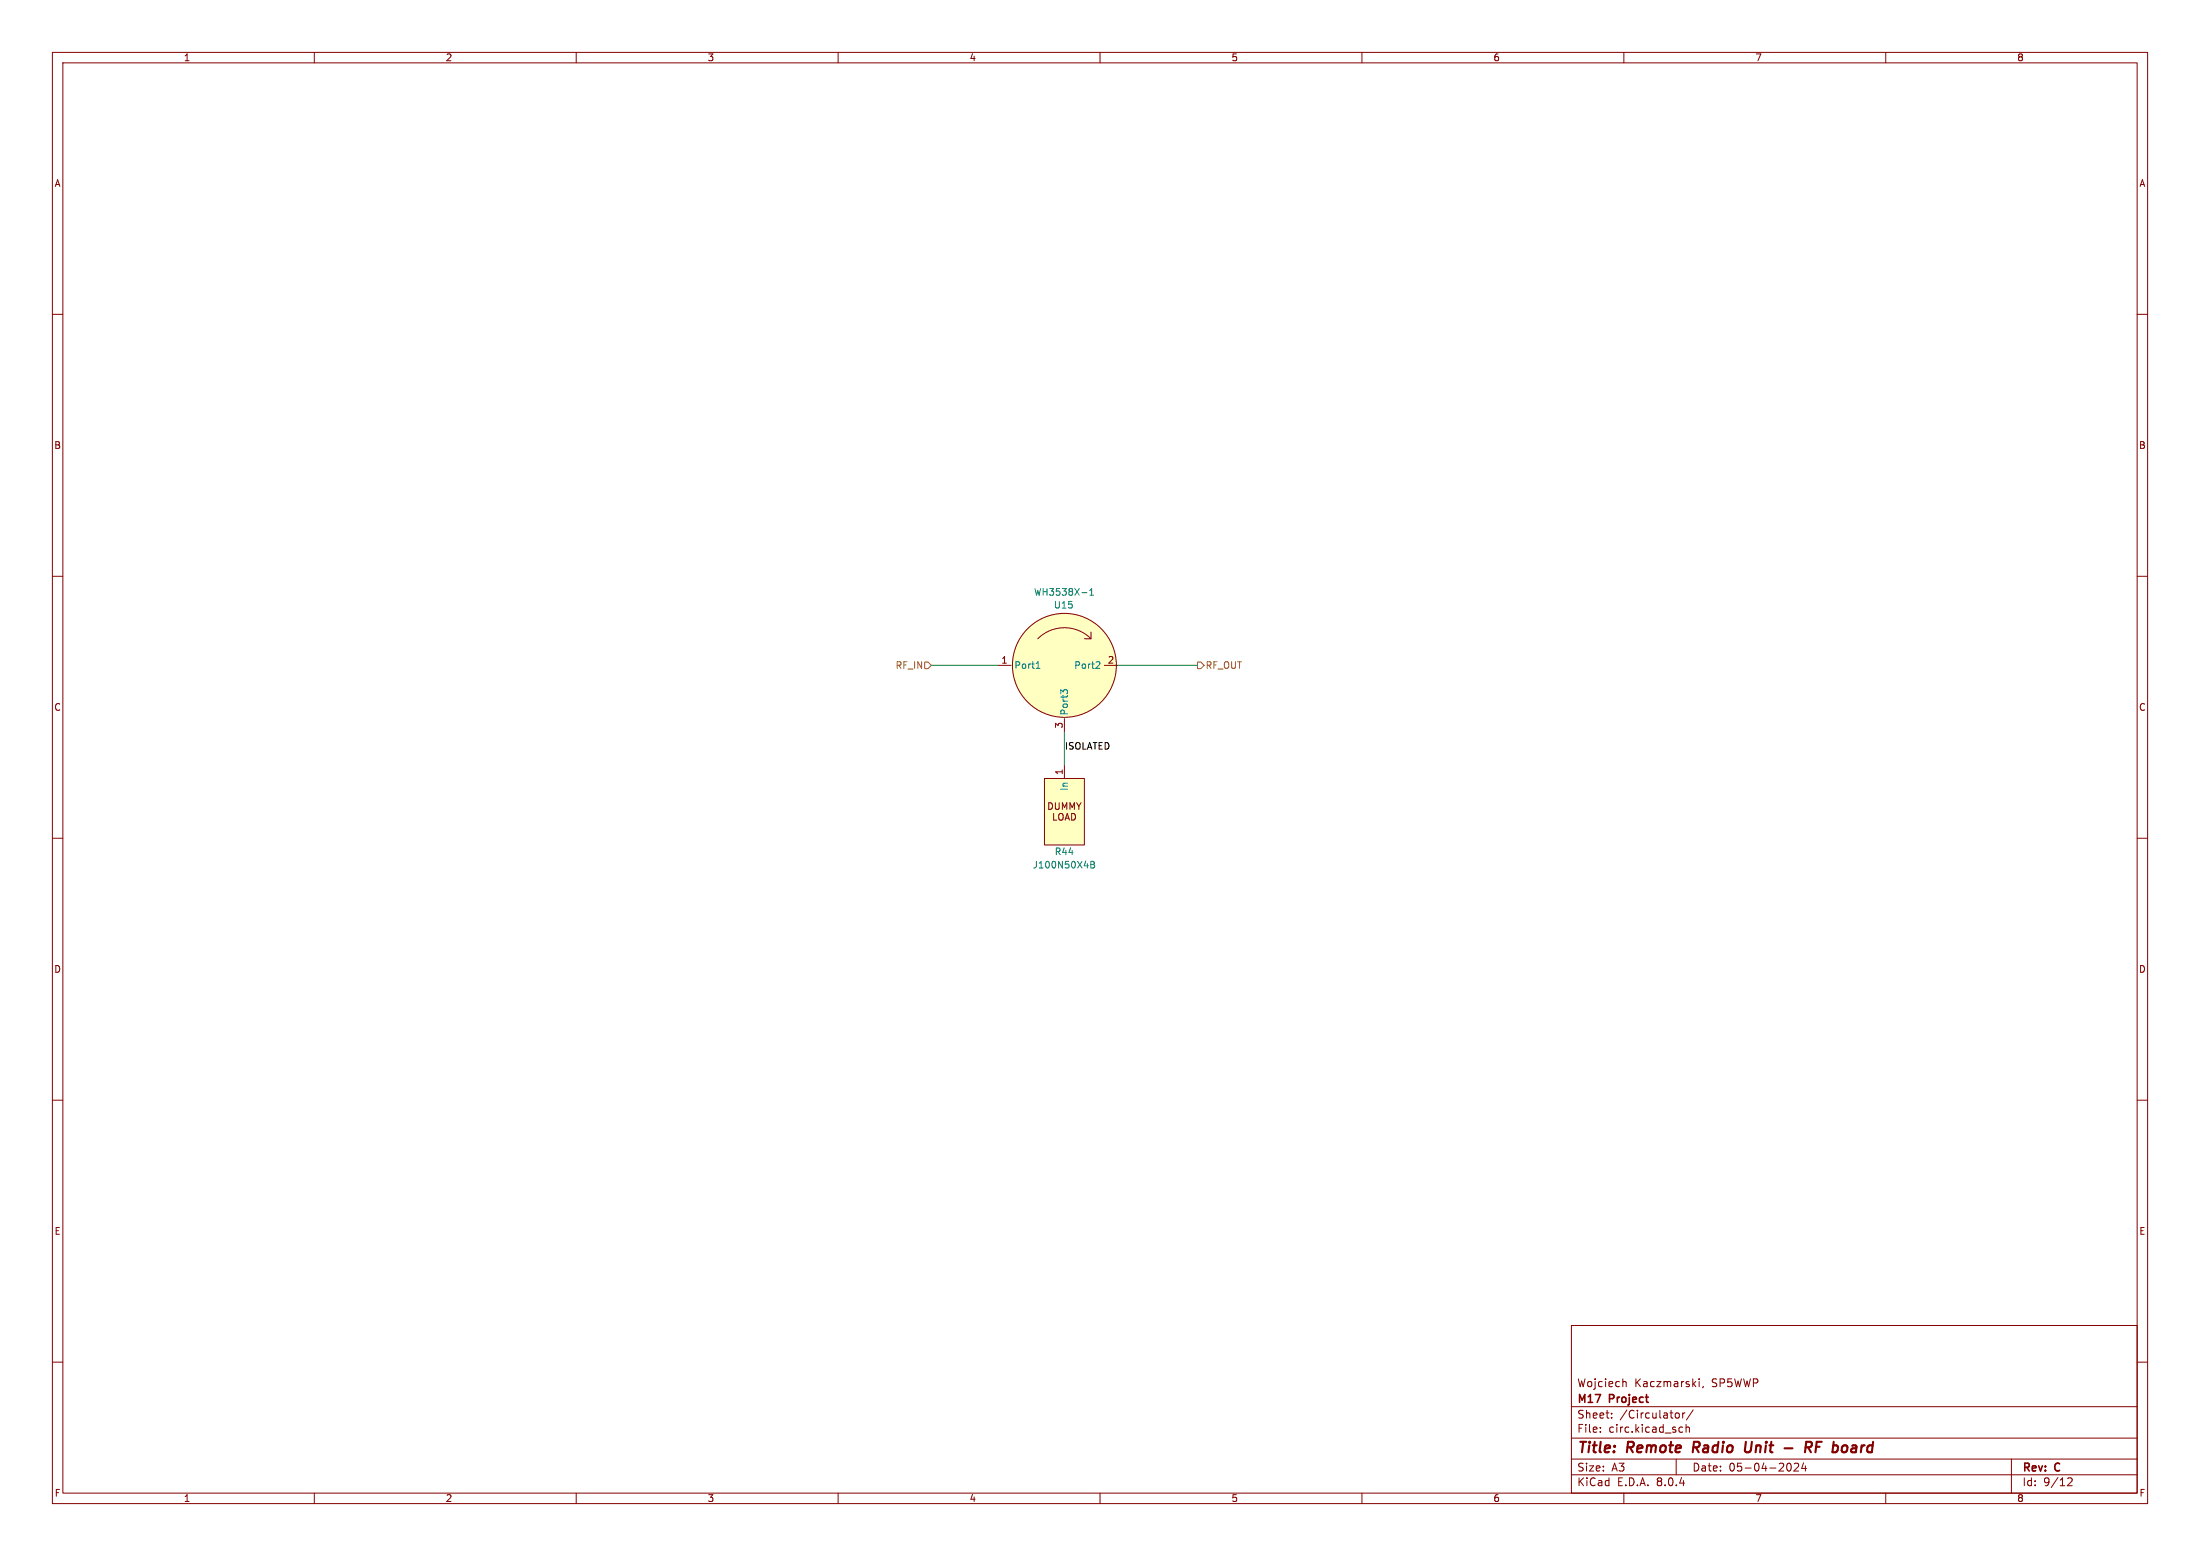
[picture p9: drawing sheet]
<svg xmlns="http://www.w3.org/2000/svg" width="420mm" height="297mm" viewBox="0 0 420 297" stroke-linecap="round" stroke-linejoin="round" font-family="sans-serif">
<g fill="none" stroke="#840000" stroke-width=".19">
<path d="M10 10h400v277h-400zM12 12h396v273h-396zM60 10v2M110 10v2M160 10v2M210 10v2M260 10v2M310 10v2M360 10v2M10 60h2M408 60h2M10 110h2"/>
<path d="M408 110h2M10 160h2M408 160h2M10 210h2M408 210h2M10 260h2M300 253h108v32h-108zM408 260h2M300 278.5h108M300 274.5h108M300 268.5h108M305.5 273.2v.2"/>
<path d="M305.5 272.5v.1M307.7 270.5v.2M307.7 269.8v.1M310 263.7h.2l.2 .2v.8M319.9 269.8l.4-.1 .3 .3-.2 .6h-.5M320 278.5v3M320.7 273.3h.5M320.7 272.5h.5M321.2 269.7v1M321.7 269.7l-.3 .1-.2 .2M321.9 272.5l.2-.1 .3 .1 .1 .9M321.9 271.9v1.5"/>
<path d="M323.2 269.1l-1.3 1.9M324.4 263.2v.1M324.4 263.7v1M325.2 264.6l-.2 .3M341.3 279.4l.1-.1a.8 .8 0 0 1 .6 .7 .8 .8 0 0 1-.6 .8l-.1-.1M342.5 279.4l.6-.1 .2 .1 .1 .3-1 1.1h1M344.3 279.2l-.4 1.1h1M344.7 279.8v1M384 278.5v6.5M60 285v2M110 285v2M160 285v2"/>
<path d="M210 285v2M260 285v2M300 281.5h108M310 285v2M360 285v2M394.7 282.2l.6-.1 .2 .1 .1 .3-.9 1.1h.9"/>
</g>
<path d="M323.4 275.2l-.3 2M333.3 275.2l-.2 1.6 .2 .3a.66 .66 0 0 0 .8-.1M340.7 276.4h1.5M344.7 276.3h.8a.55 .55 0 0 0 .4-.5 .55 .55 0 0 0-.3-.6h-.8l-.2 2M345.2 276.3l.5 .9M346.7 276.2h.7M347.8 275.2h-1l-.2 2" fill="none" stroke="#840000" stroke-width=".4"/>
<path d="M199.4 148.6h7.6v12.7h-7.6z" fill="#ffffc2"/>
<g fill="none" stroke="#840000" stroke-width=".19">
<path d="M190.5 127h2.5M198.1 121.9a7.2 7.2 0 0 1 10.2 0M203.2 137.2v2.5M208.3 120.7v1.2h-1.3M210.8 127h2.6M199.4 148.6h7.6v12.7h-7.6zM200.2 153.2a.64 .64 0 0 1 .7 .7 .64 .64 0 0 1-.7 .6zM201.1 155.3v1.2h.6M201.5 153.2v1.1l.2 .2 .4-.1 .1-.1v-1.1M202.3 155.3h.1a.43 .43 0 0 1 .6 .4v.4a.42 .42 0 0 1-.5 .5 .42 .42 0 0 1-.4-.5zM202.8 154.5v-1.3l.4 .9 .5-.9v1.3M203.2 146.1v2.5"/>
<path d="M203.3 156.5l.4-1.2 .5 1.2M203.4 156.2h.6M204.3 154.5v-1.3l.4 .9 .4-.9v1.3M204.6 155.3a.64 .64 0 0 1 .7 .6 .64 .64 0 0 1-.7 .6zM205.5 153.2l.5 .7M206 153.9v.6M206.4 153.2l-.4 .7"/>
<circle cx="203.2" cy="127" r="9.9"/>
</g>
<path d="M206.5 113.1h1M208 113.6h.8M208 112.7l.4-.4v1.3M197.8 127.6h.7M197.9 126.6l.3-.3v1.3M203 132.1l-.5-.4v.7M203 131.9l.2-.2h.3l.3 .2M209.7 126.3l.3 .3-.1 .3-.7 .7h.8M208.2 164.4h.5l.2 .3-.2 .3 .2 .1 .1 .3-.3 .3h-.5zM208.2 165h.5" fill="none" stroke="#008484" stroke-width=".19"/>
<circle cx="203.2" cy="127" r="9.9" fill="#ffffc2" stroke="#ffffc2" stroke-width=".19"/>
<path d="M176.5 126.4h.7l.6 .6-.6 .6h-.7zM228.6 126.4h.6l.7 .6-.7 .6h-.6z" fill="none" stroke="#848400" stroke-width=".19"/>
<path d="M177.8 127h12.7M203.2 139.7v6.4M213.4 127h15.2" fill="none" stroke="#008400" stroke-width=".19"/>
<g font-size="2.8" fill="#840000">
<text x="301" y="277.9">Title:</text>
<text x="310.6" y="277.9">Remote</text>
<text x="324" y="277.9">Radio</text>
<text x="334.7" y="277.9">Unit</text>
<text x="347.8" y="277.9">RF</text>
<text x="353.9" y="277.9">board</text>
</g>
<g font-size="2.1" fill="#840000">
<text x="301" y="268.2">M17</text>
<text x="301" y="265">Wojciech</text>
<text x="307.3" y="268.2">Project</text>
<text x="312" y="265">Kaczmarski,</text>
<text x="326.8" y="265">SP5WWP</text>
<text x="301" y="273.7">File:</text>
<text x="301" y="271">Sheet:</text>
<text x="307.1" y="273.7">circ.kicad_sch</text>
<text x="309.2" y="271">/Circulator/</text>
<text x="301" y="281.1">Size:</text>
<text x="307.6" y="281.1">A3</text>
<text x="323" y="281.1">Date:</text>
<text x="330" y="281.1">05-04-2024</text>
<text x="386" y="281.3">Rev:</text>
<text x="392.4" y="281.3">C</text>
<text x="301" y="283.9">KiCad</text>
<text x="308.7" y="283.9">E.D.A.</text>
<text x="316.3" y="283.9">8.0.4</text>
<text x="386" y="283.9">Id:</text>
<text x="390.1" y="283.9">9/12</text>
</g>
<g font-size="1.8" fill="#840000">
<text x="35" y="11.9">1</text>
<text x="85" y="11.9">2</text>
<text x="135" y="11.9">3</text>
<text x="185" y="11.9">4</text>
<text x="235" y="11.9">5</text>
<text x="285" y="11.9">6</text>
<text x="335" y="11.9">7</text>
<text x="385" y="11.9">8</text>
<text x="10.3" y="35.9">A</text>
<text x="408.3" y="35.9">A</text>
<text x="10.3" y="85.9">B</text>
<text x="408.2" y="85.9">B</text>
<text x="191.1" y="126.7">1</text>
<text x="211.4" y="126.7">2</text>
<text x="10.3" y="135.9">C</text>
<text x="408.2" y="135.9">C</text>
<text x="202.9" y="139.1" transform="rotate(-90 202.9 139.1)">3</text>
<text x="202.9" y="148" transform="rotate(-90 202.9 148)">1</text>
<text x="10.3" y="185.9">D</text>
<text x="408.2" y="185.9">D</text>
<text x="10.3" y="235.9">E</text>
<text x="408.3" y="235.9">E</text>
<text x="10.3" y="285.9">F</text>
<text x="35" y="286.9">1</text>
<text x="85" y="286.9">2</text>
<text x="135" y="286.9">3</text>
<text x="185" y="286.9">4</text>
<text x="235" y="286.9">5</text>
<text x="285" y="286.9">6</text>
<text x="335" y="286.9">7</text>
<text x="385" y="286.9">8</text>
<text x="408.3" y="285.9">F</text>
</g>
<g font-size="1.8" fill="#008484">
<text x="197.3" y="113.9">WH3538X-1</text>
<text x="201.1" y="116.4">U15</text>
<text x="193.5" y="127.9">Port1</text>
<text x="205" y="127.9">Port2</text>
<text x="204.1" y="136.7" transform="rotate(-90 204.1 136.7)">Port3</text>
<text x="204.1" y="151.1" transform="rotate(-90 204.1 151.1)">In</text>
<text x="197.1" y="166">J100N50X4B</text>
<text x="201.3" y="163.4">R44</text>
</g>
<g font-size="1.8" fill="#848400">
<text x="170.9" y="127.9">RF_IN</text>
<text x="230.1" y="127.9">RF_OUT</text>
</g>
<text font-size="1.8" x="203.2" y="143.2">ISOLATED</text>
</svg>
